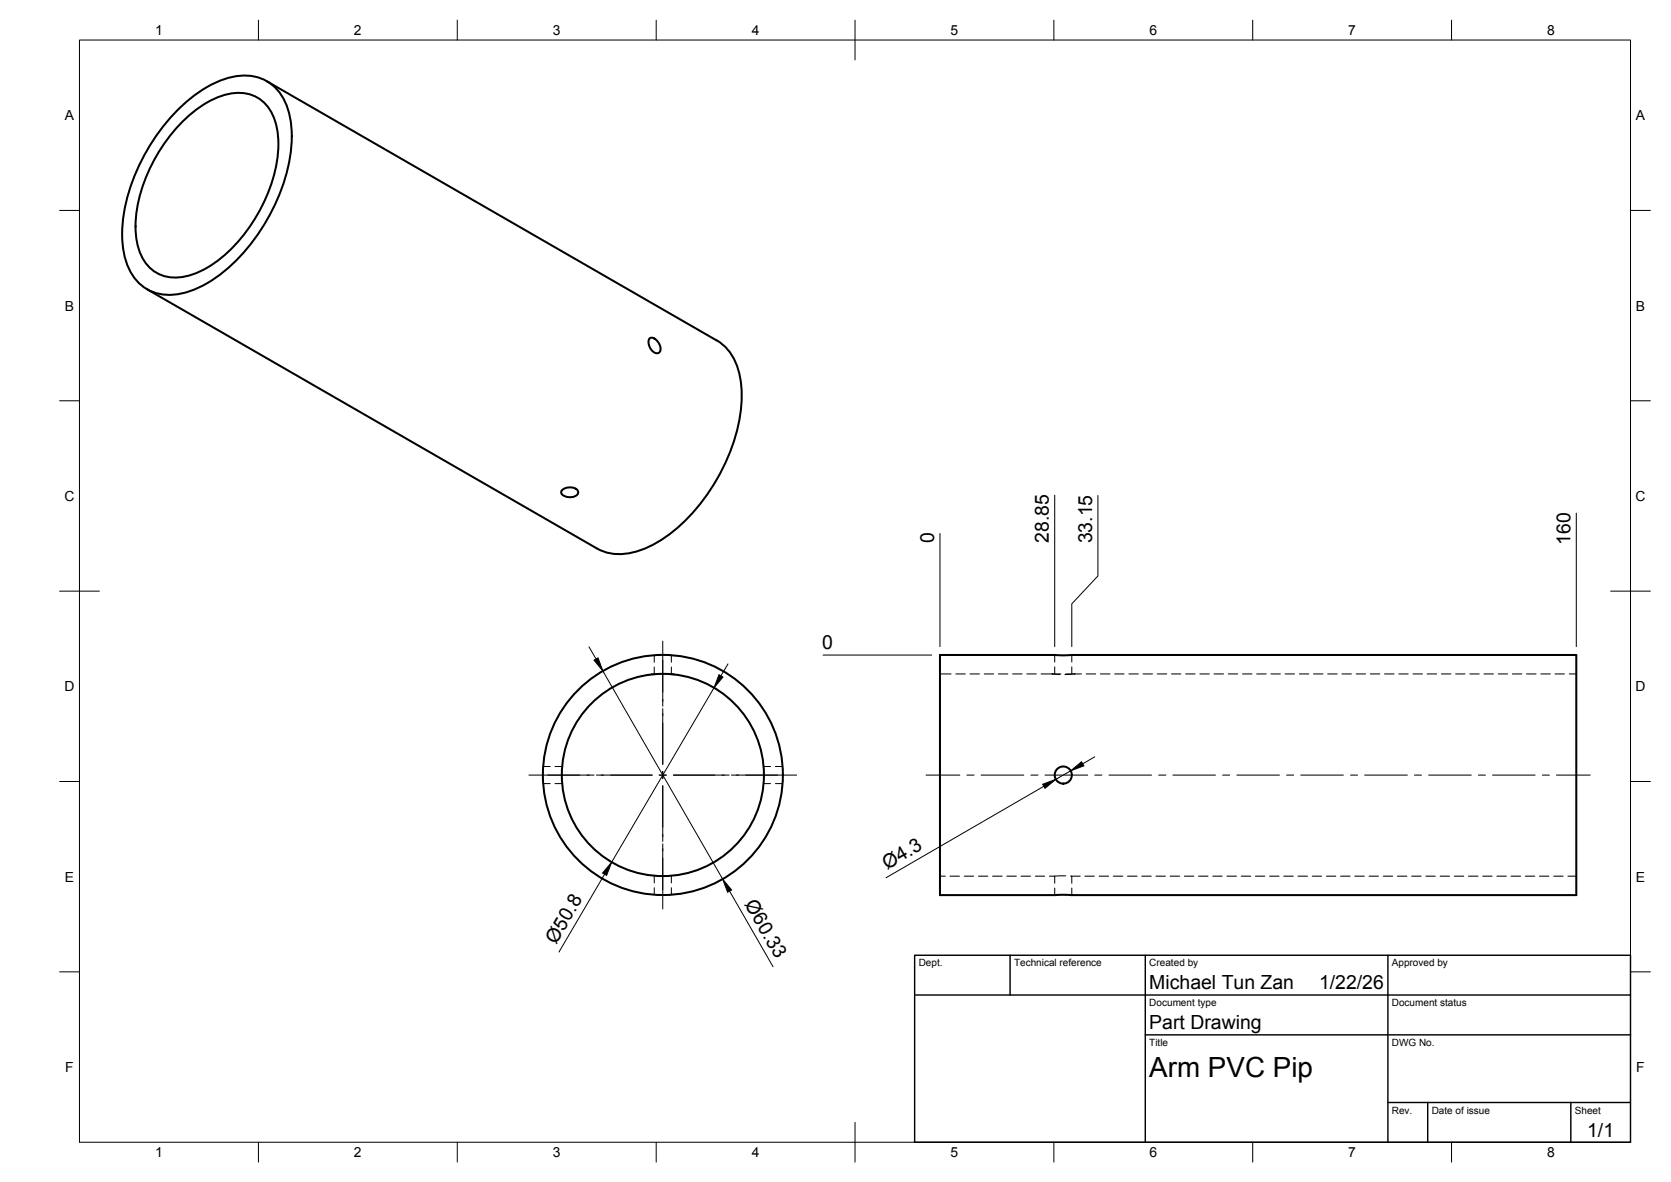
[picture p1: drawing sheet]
<svg xmlns="http://www.w3.org/2000/svg" width="420mm" height="297mm" viewBox="0 0 420 297" stroke-linecap="round" stroke-linejoin="round" font-family="sans-serif">
<!-- layer: Visible -->
<g fill="none" stroke="#000" stroke-width=".51">
<path d="M44.1 28.2a29.7 29.7 0 0 1 15-9 11.1 11.1 0 0 1 13.1 7.6 28.8 28.8 0 0 1-.4 17.5 48.7 48.7 0 0 1-18.1 25.9 18.6 18.6 0 0 1-13.4 3.7 11.4 11.4 0 0 1-8.9-9.2 34.9 34.9 0 0 1 3.1-22 51 51 0 0 1 9.6-14.5zM46.1 30.4a23.4 23.4 0 0 1 12.2-6.9 9.5 9.5 0 0 1 11.1 7.5 29.2 29.2 0 0 1-2.4 18.3 38.8 38.8 0 0 1-15 18 13.4 13.4 0 0 1-11.5 1.8 10.6 10.6 0 0 1-6.1-8.6 32.8 32.8 0 0 1 4.4-20.4 41.8 41.8 0 0 1 7.3-9.7zM67.1 20.4l113.1 65.1a13.4 13.4 0 0 1 6 10.2 40.3 40.3 0 0 1-5.9 24.7 40.3 40.3 0 0 1-18.4 17.5 13.4 13.4 0 0 1-11.8-.1l-113.1-65.1M163.3 85.1a1.48 1.48 0 0 1 2.1 .8 2.07 2.07 0 0 1 .2 2.8 2.35 2.35 0 0 1-2.5-2.4zM141.4 123.2a2.8 2.8 0 0 1 4 .3 1.43 1.43 0 0 1-1.7 1.4 2.24 2.24 0 0 1-2.6-1.2zM236.3 164.6h160v60.3h-160z"/>
<circle cx="166.7" cy="194.7" r="30.2"/>
<circle cx="166.7" cy="194.8" r="25.4"/>
<circle cx="267.4" cy="194.8" r="2.15"/>
</g>
<!-- layer: Hidden -->
<g fill="none" stroke="#000" stroke-width=".25">
<path d="M164.5 164.7v1.7M164.5 167.6v1.8M166.1 169.4h-2.2v.1M167.3 169.4h2.2v.1M168.8 164.7v1.7M168.8 167.6v1.8M236.3 169.4h2.8M240.3 169.4h2.4M243.9 169.4h2.4M247.5 169.4h2.4M251 169.4h2.4M254.6 169.4h2.4"/>
<path d="M258.2 169.4h2.4M261.8 169.4h2.7M264.5 169.4l2.1 .1M264.5 169.4h2.2M264.5 169.4h.1M265.2 164.6v1.8M265.2 167.6v1.8M267.9 169.4h2.3M269.5 164.6v1.8M269.5 167.6v1.8M270.1 169.4l-2.3 .1M270.2 169.4h.1"/>
<path d="M270.2 169.4h1.7M273.1 169.4h2.4M276.7 169.4h2.4M280.3 169.4h2.3M283.8 169.4h2.4M287.4 169.4h2.4M291 169.4h2.4M294.6 169.4h2.3M298.1 169.4h2.4M301.7 169.4h2.4M305.3 169.4h2.4M308.8 169.4h2.4"/>
<path d="M312.4 169.4h2.4M316 169.4h2.4M319.6 169.4h2.3M323.1 169.4h2.4M326.7 169.4h2.4M330.3 169.4h2.4M333.8 169.4h2.4M337.4 169.4h2.4M341 169.4h2.4M344.6 169.4h2.3M348.1 169.4h2.4M351.7 169.4h2.4"/>
<path d="M355.3 169.4h2.4M358.8 169.4h2.4M362.4 169.4h2.4M366 169.4h2.4M369.6 169.4h2.3M373.1 169.4h2.4M376.7 169.4h2.4M380.3 169.4h2.4M383.8 169.4h2.4M387.4 169.4h2.4M391 169.4h2.4M394.6 169.4h1.7"/>
<path d="M136.6 196.9h1.7M136.6 192.6h1.7M139.6 196.9h1.7M139.6 192.6h1.7M192 196.9h1.8M192 192.6h1.8M195 196.9h1.7M195 192.6h1.7M164.5 220.1v1.8M164.5 223.1v1.8M168.8 220.1v1.8M168.8 223.1v1.8"/>
<path d="M236.3 220.2h1.4M238.9 220.2h2.4M242.4 220.2h2.4M246 220.2h2.4M249.6 220.2h2.4M253.2 220.2h2.3M256.7 220.2h2.4M260.3 220.2h2.4M263.9 220.2h1.3M265.2 220.2v1.8M265.2 223.2v1.7M268 220.1l-2.8 .1"/>
<path d="M269.2 220.2h.3M269.5 220.2h2.1M269.5 220.2v1.8M269.5 223.2v1.7M272.8 220.2h2.4M276.4 220.2h2.3M279.9 220.2h2.4M283.5 220.2h2.4M287.1 220.2h2.4M290.7 220.2h2.3M294.2 220.2h2.4M297.8 220.2h2.4"/>
<path d="M301.4 220.2h2.3M304.9 220.2h2.4M308.5 220.2h2.4M312.1 220.2h2.4M315.7 220.2h2.3M319.2 220.2h2.4M322.8 220.2h2.4M326.4 220.2h2.4M329.9 220.2h2.4M333.5 220.2h2.4M337.1 220.2h2.4M340.7 220.2h2.3"/>
<path d="M344.2 220.2h2.4M347.8 220.2h2.4M351.4 220.2h2.4M354.9 220.2h2.4M358.5 220.2h2.4M362.1 220.2h2.4M365.7 220.2h2.3M369.2 220.2h2.4M372.8 220.2h2.4M376.4 220.2h2.4M379.9 220.2h2.4M383.5 220.2h2.4"/>
<path d="M387.1 220.2h2.4M390.7 220.2h2.3M394.2 220.2h2.1"/>
</g>
<!-- layer: BORDER -->
<g fill="none" stroke="#000" stroke-width=".25">
<path d="M20 10.1h390v276.9h-390zM65 5.1v5M115 5.1v5M165 5.1v5M215 5.1v10M265 5.1v5M315 5.1v5M365 5.1v5M15 52.9h5M410 52.9h5M15 100.7h5M410 100.7h5"/>
<path d="M15 148.6h10M405 148.6h10M15 196.4h5M410 196.4h5M15 244.2h5M410 244.2h5M65 287v5M115 287v5M165 287v5M215 282.1v9.9M265 287v5M315 287v5"/>
<path d="M365 287v5"/>
</g>
<!-- layer: TITLEBLOCK -->
<path d="M230 240.1h180v46.9h-180zM230 250h180M254 240.1v9.9M288 240.1v46.9M349 240.1v46.9M288 260.1h122M349 277.1h61M359 277.1v9.9M395 277.1v9.9" fill="none" stroke="#000" stroke-width=".36"/>
<!-- layer: Smart Centers -->
<g fill="none" stroke="#000" stroke-width=".25">
<path d="M166.6 161.1v16.4M166.6 178.1v14M133 194.8h16.4M150 194.8h14M165.8 194.8h1.7M166.6 193.9v1.8M166.6 197.4v14.1M169.3 194.8h14M183.9 194.8h16.4M232.9 194.8h8.4M243.1 194.8h1.8M246.7 194.8h10.7"/>
<path d="M259.2 194.8h1.8M262.8 194.8h10.7M275.3 194.8h1.8M278.8 194.8h10.8M291.3 194.8h1.8M294.9 194.8h10.7M307.4 194.8h1.8M311 194.8h10.7M323.5 194.8h1.8M327.1 194.8h10.7M339.6 194.8h1.8M343.1 194.8h10.8"/>
<path d="M355.6 194.8h1.8M359.2 194.8h10.7M371.7 194.8h1.8M375.3 194.8h10.7M387.8 194.8h1.8M391.4 194.8h8.4M166.6 212.1v16.3"/>
</g>
<!-- layer: FD_Dimensions -->
<g fill="none" stroke="#000" stroke-width=".25">
<path d="M236.3 134.1v28.4M265.2 124.4v38.1M276.1 124.5v20.2l-6.6 7.1v10.7M396.3 129v33.5M148.1 162.6l1.8 3M151.6 168.6l30.1 52.3M179.5 172.9l-25.7 43.8M183 166.8l-1.7 3M206.9 164.6h27.4M262.5 197.6l-39.7 23M269.2 193.7l-3.7 2.1M275.3 190.2l-3.1 1.7"/>
<path d="M152 219.7l-11.5 19.6M183.5 224l10.9 18.9"/>
</g>
<path d="M149.4 165.9l1-.6 1.2 3.3zM180.8 169.6l1 .5-2.3 2.8zM262.2 197.1l3.3-1.3-2.7 2.3zM269.2 193.7l2.7-2.3 .6 1.1zM153.8 216.7l-1.3 3.3-1-.6zM181.7 220.9l2.3 2.8-1.1 .5z" fill="#000" stroke="#000" stroke-width=".25"/>
<text font-size="7" x="289" y="270.6">Arm PVC Pip</text>
<g font-size="4.9">
<text x="234.9" y="136.6" transform="rotate(-90 234.9 136.6)">0</text>
<text x="263.7" y="136.5" transform="rotate(-90 263.7 136.5)">28.85</text>
<text x="274.6" y="136.6" transform="rotate(-90 274.6 136.6)">33.15</text>
<text x="394.9" y="136.9" transform="rotate(-90 394.9 136.9)">160</text>
<text x="206.8" y="163.2">0</text>
<text x="223" y="218.6" transform="rotate(-30 223 218.6)">Ø4.3</text>
<text x="187.1" y="227.3" transform="rotate(60 187.1 227.3)">Ø60.33</text>
<text x="139.8" y="237.4" transform="rotate(-60 139.8 237.4)">Ø50.8</text>
<text x="289" y="248.5">Michael Tun Zan</text>
<text x="331.7" y="248.5">1/22/26</text>
<text x="289" y="258.6">Part Drawing</text>
<text x="399.1" y="285.7">1/1</text>
</g>
<g font-size="3.5">
<text x="39" y="8.8">1</text>
<text x="89" y="8.8">2</text>
<text x="139" y="8.8">3</text>
<text x="189" y="8.8">4</text>
<text x="239" y="8.8">5</text>
<text x="289" y="8.8">6</text>
<text x="339" y="8.8">7</text>
<text x="389" y="8.8">8</text>
<text x="16.3" y="30.2">A</text>
<text x="411.3" y="30.2">A</text>
<text x="16.3" y="78">B</text>
<text x="411.3" y="78">B</text>
<text x="16.2" y="125.9">C</text>
<text x="411.2" y="125.9">C</text>
<text x="16.2" y="173.7">D</text>
<text x="411.2" y="173.7">D</text>
<text x="16.3" y="221.6">E</text>
<text x="411.3" y="221.6">E</text>
<text x="16.4" y="269.4">F</text>
<text x="411.4" y="269.4">F</text>
<text x="39" y="290.8">1</text>
<text x="89" y="290.8">2</text>
<text x="139" y="290.8">3</text>
<text x="189" y="290.8">4</text>
<text x="239" y="290.8">5</text>
<text x="289" y="290.8">6</text>
<text x="339" y="290.8">7</text>
<text x="389" y="290.8">8</text>
</g>
<g font-size="2.5">
<text x="231" y="242.9">Dept.</text>
<text x="255" y="242.9">Technical reference</text>
<text x="289" y="242.9">Created by</text>
<text x="350" y="242.9">Approved by</text>
<text x="289" y="252.8">Document type</text>
<text x="350" y="252.8">Document status</text>
<text x="289" y="262.9">Title</text>
<text x="350" y="262.9">DWG No.</text>
<text x="350" y="279.9">Rev.</text>
<text x="360" y="279.9">Date of issue</text>
<text x="396" y="279.9">Sheet</text>
</g>
</svg>
